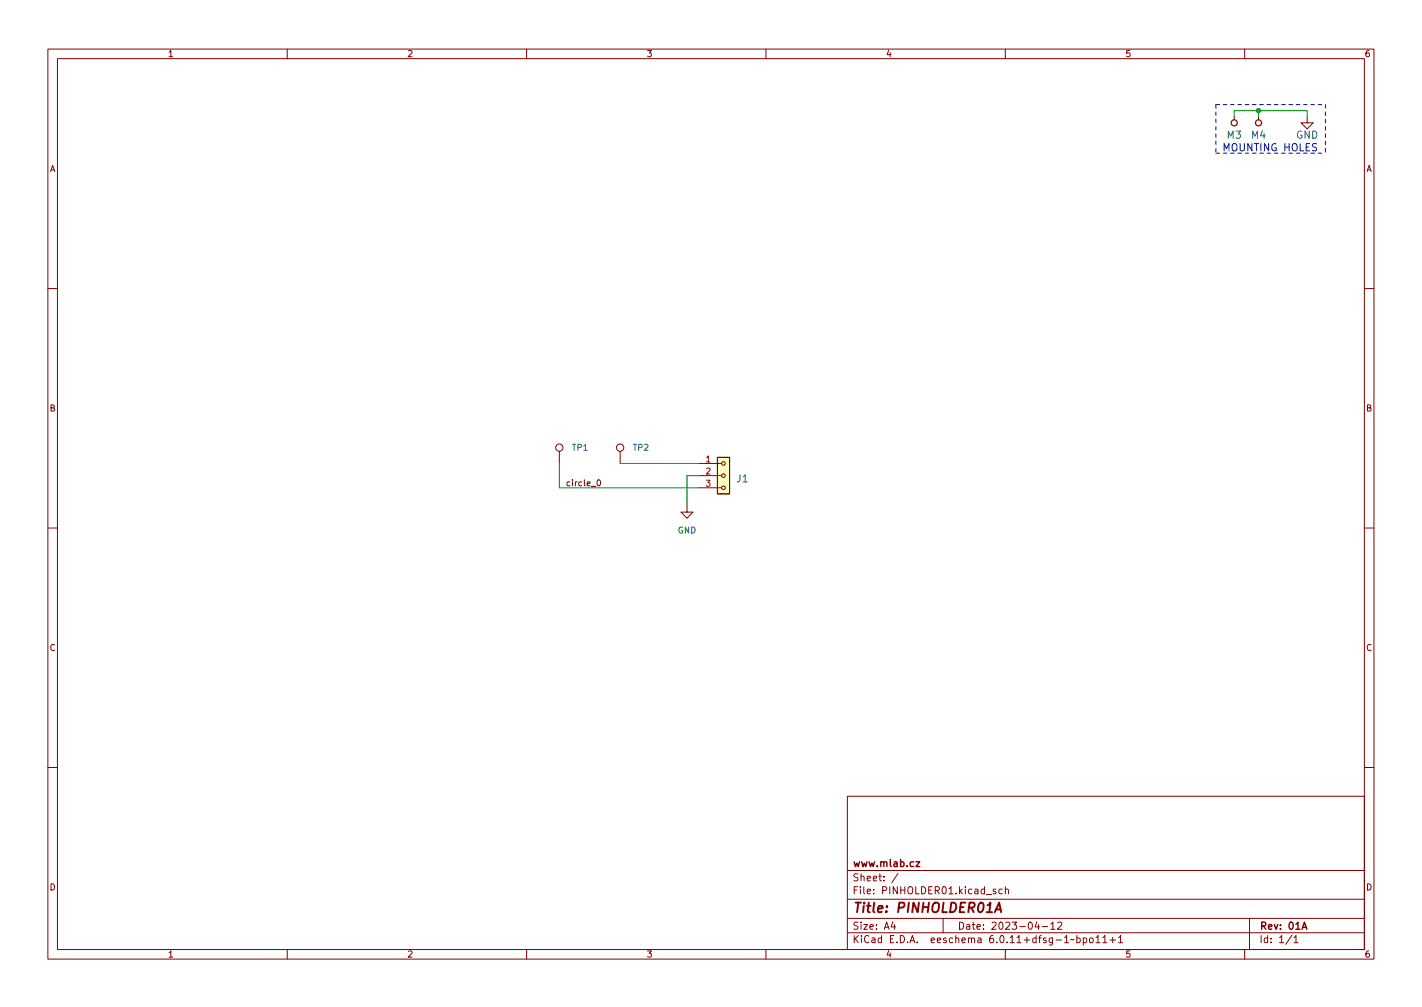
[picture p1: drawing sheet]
<svg xmlns="http://www.w3.org/2000/svg" width="297mm" height="210mm" viewBox="0 0 297 210" stroke-linecap="round" stroke-linejoin="round" font-family="sans-serif">
<g fill="none" stroke="#840000" stroke-width=".21">
<path d="M10 10.2h277v190.1h-277zM12 12.2h273v186.1h-273zM60 10.2v2M110 10.2v2M160 10.2v2M210 10.2v2M260 10.2v2M257.8 24.4v.6M262.9 24.4v.6M273 24.4v1.2h1.3l-1.3 1.3-1.2-1.3h1.2M10 60.2h2M285 60.2h2"/>
<path d="M116.8 94.2v2.6M129.5 94.2v2.6M146 99.3h4.7M146 96.8h4.7M149.9 95.5h2.5v7.6h-2.5zM10 110.2h2M143.5 105.7v1.2h1.3l-1.3 1.3-1.3-1.3h1.3M146 101.8h4.7M285 110.2h2M10 160.2h2M177 166.3h108v32h-108zM285 160.2h2"/>
<path d="M60 198.3v2M110 198.3v2M160 198.3v2M177 194.8h108M177 191.8h108M177 187.8h108M177 181.8h108M182.5 186.5v.1M182.5 185.7v.1M184.6 183.8v.1M184.6 183v.1M187.6 182.4l-1.3 1.9"/>
<path d="M197 191.8v3M204.3 195.9h.6v.9M204.9 196.2l-.5 .1-.2 .2 .2 .3h.5M209.4 185.7l-.5-.1-.3 .3 .2 .7h.6M210 198.3v2M210 185.8l.2-.2 .4 .1v.9M210 185.1v1.5M217.7 193.5h1.2M219.5 193l.4-.5v1.5M219.5 194h.9M220.9 192.7l.6-.2 .3 .5-.9 1h.9M228.9 196.8h.9"/>
<path d="M230.4 195.8l.4-.5v1.5M230.4 196.8h.8M231.9 196.3h1.1M232.4 195.7v1.1M233.6 195.8l.5-.5v1.5M233.6 196.8h.9M260 198.3v2M261 191.8v6.5M270.3 195.8l.4-.5v1.5M270.3 196.8h.9"/>
<circle cx="116.8" cy="93.5" r=".76"/>
<circle cx="129.5" cy="93.5" r=".76"/>
<circle cx="151.1" cy="99.3" r=".38"/>
<circle cx="151.1" cy="96.8" r=".38"/>
<circle cx="151.1" cy="101.8" r=".38"/>
</g>
<path d="M191.3 179.9h.8l-.8 1h.8" fill="none" stroke="#840000" stroke-width=".3"/>
<g fill="none" stroke="#840000" stroke-width=".25">
<circle cx="257.8" cy="25.6" r=".63"/>
<circle cx="262.9" cy="25.6" r=".63"/>
</g>
<path d="M149.9 95.5h2.5v7.6h-2.5z" fill="#ffffc2" stroke="#ffffc2" stroke-width=".21"/>
<path d="M124.9 100.2h.1a.68 .68 0 0 1 .5 .6 .68 .68 0 0 1-.5 .6 .84 .84 0 0 1-.1-1.2z" fill="none" stroke="#0f0f0f" stroke-width=".21"/>
<path d="M254 21.8h22.9M254 21.8v10.2M254 32h22.9M276.9 21.8v10.2" fill="none" stroke="#0000c2" stroke-width=".21" stroke-dasharray=".8 .8"/>
<path d="M257.8 24.4v-1.3h15.2v1.3M262.9 23.1v1.3M116.8 96.8v5h29.2M129.5 96.8h16.5M146 99.3h-2.5v6.4" fill="none" stroke="#009600" stroke-width=".21"/>
<circle cx="262.9" cy="23.1" r=".46" fill="#009600" stroke="#009600" stroke-width=".21"/>
<g font-size="2.8" fill="#840000">
<text x="178" y="191.2">Title:</text>
<text x="187.3" y="191.2">PINHOLDER01A</text>
</g>
<g font-size="2.1" fill="#006464">
<text x="256.1" y="29.4">M3</text>
<text x="270.7" y="29.4">GND</text>
<text x="153.7" y="101.2">J1</text>
</g>
<g font-size="2.1" fill="#0000c2">
<text x="261.2" y="29.4">M4</text>
<text x="255.3" y="31.6">MOUNTING HOLES</text>
</g>
<g font-size="2.1" fill="#840000">
<text x="178" y="184.5">Sheet:</text>
<text x="178" y="181.5">www.mlab.cz</text>
<text x="178" y="187.2">File:</text>
<text x="184.4" y="187.2">PINHOLDER01.kicad_sch</text>
<text x="178" y="197.4">KiCad</text>
<text x="178" y="194.6">Size:</text>
<text x="184.7" y="194.6">A4</text>
<text x="185.7" y="197.4">E.D.A.</text>
<text x="194.6" y="197.4">eeschema</text>
<text x="200" y="194.6">Date:</text>
<text x="207" y="197.4">6.0.11+dfsg-1~bpo11+1</text>
<text x="207" y="194.6">2023-04-12</text>
<text x="263" y="194.6">Rev:</text>
<text x="263" y="197.4">Id:</text>
<text x="267.1" y="197.4">1/1</text>
<text x="269.1" y="194.6">01A</text>
</g>
<g font-size="1.8" fill="#840000">
<text x="35" y="12.3">1</text>
<text x="85" y="12.3">2</text>
<text x="135" y="12.3">3</text>
<text x="185" y="12.3">4</text>
<text x="235" y="12.3">5</text>
<text x="285" y="12.3">6</text>
<text x="10.4" y="36.3">A</text>
<text x="285.4" y="36.3">A</text>
<text x="10.3" y="86.3">B</text>
<text x="285.3" y="86.3">B</text>
<text x="10.3" y="136.3">C</text>
<text x="285.3" y="136.3">C</text>
<text x="10.3" y="186.3">D</text>
<text x="285.3" y="186.3">D</text>
<text x="35" y="200.3">1</text>
<text x="85" y="200.3">2</text>
<text x="135" y="200.3">3</text>
<text x="185" y="200.3">4</text>
<text x="235" y="200.3">5</text>
<text x="285" y="200.3">6</text>
</g>
<g font-size="1.8" fill="#006464">
<text x="119.4" y="94.5">TP1</text>
<text x="132.1" y="94.5">TP2</text>
<text x="141.5" y="111.8">GND</text>
</g>
<text font-size="1.8" fill="#0f0f0f" x="118.1" y="101.5">circle_0</text>
<g font-size="1.8" fill="#a90000">
<text x="147.3" y="96.5">1</text>
<text x="147.3" y="99.1">2</text>
<text x="147.3" y="101.6">3</text>
</g>
</svg>
